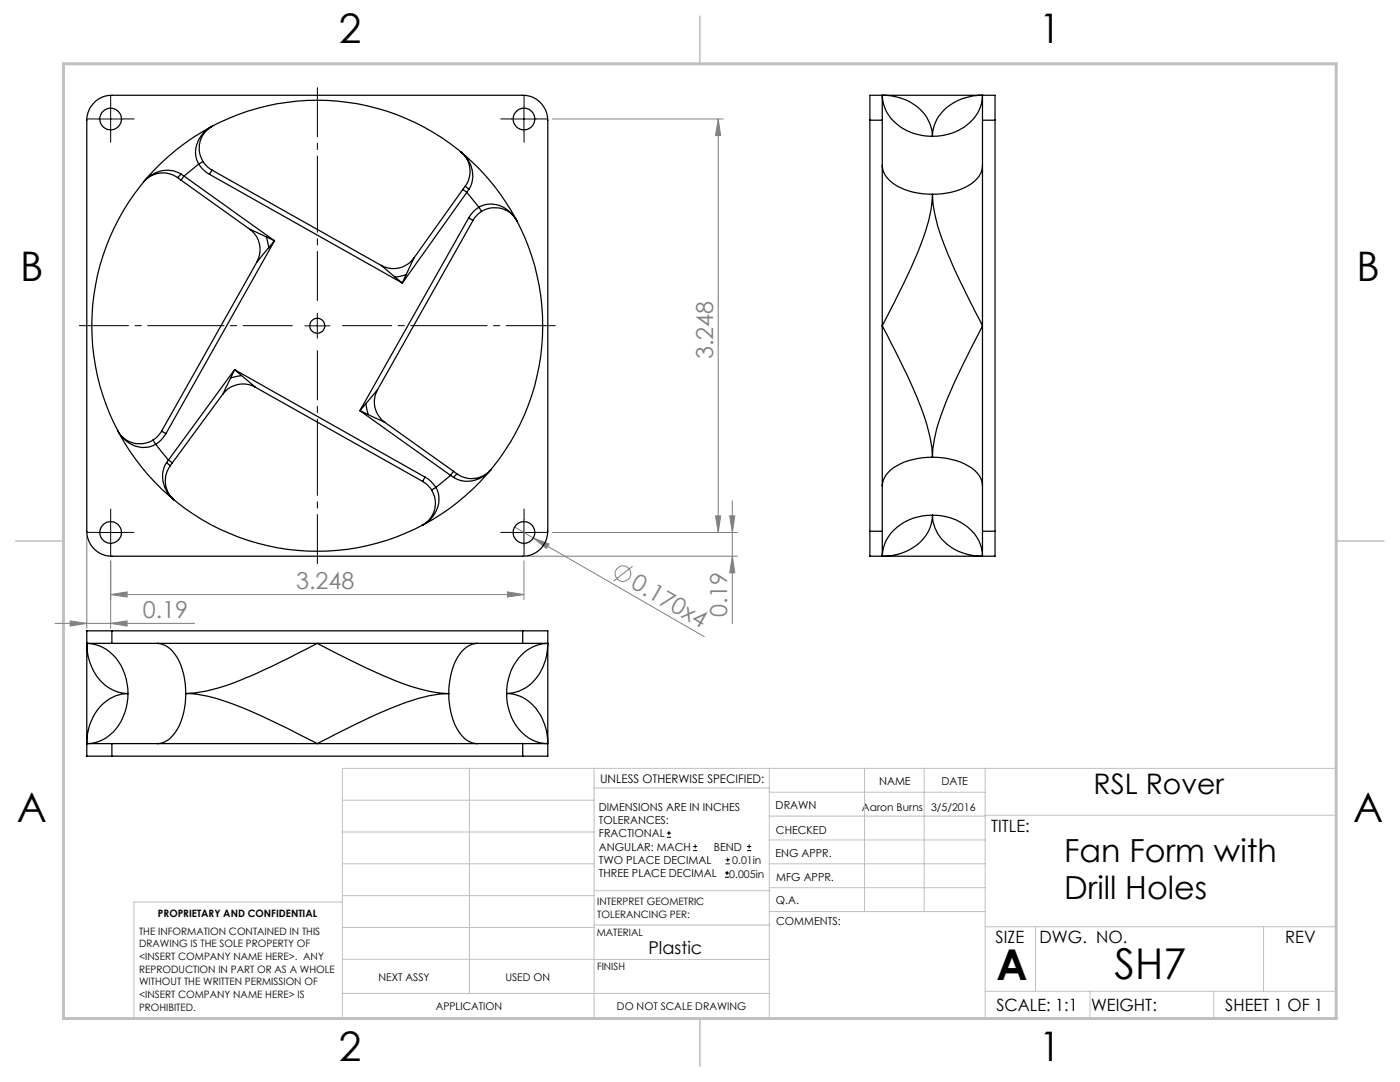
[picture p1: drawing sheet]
<svg xmlns="http://www.w3.org/2000/svg" width="279mm" height="216mm" viewBox="0 0 279 216" stroke-linecap="round" stroke-linejoin="round" font-family="sans-serif">
<g fill="none" stroke="#808080" stroke-width=".2">
<path d="M110.2 23.7h34.1M143.3 23.7l.5 3.4h-1zM143.3 23.7v82.6M146.2 99.9v24.6M17.3 107v18.4M22.1 118.6l3.3-.5v1zM22.1 111.9v13.5M22.1 118.6h82.5M101.3 118.1l3.3 .5-3.3 .5zM102.7 105.2l3.7 2.2M104.6 111.9v7.7M105.3 111h41.8"/>
<path d="M106.4 107.4l3.2 1.1-.6 .9zM106.4 107.4l34.1 19.6M110.2 106.3h36.9M126.2 113l-3.8 3M142.8 102.9h1l-.5 3.4zM145.6 102.9h1l-.4 3.4zM146.2 111l.4 3.3h-1zM11 124.4h27.8M14 123.9l3.3 .5-3.3 .5zM22.1 124.4l3.3-.5v1z"/>
<circle cx="124.3" cy="114.5" r="1.56"/>
</g>
<g fill="none" stroke="#000" stroke-width=".2">
<path d="M19.6 23.7h5M22.1 21.2v5M102.1 23.7h5M104.6 21.2v5M60.8 65h5M63.3 62.5v5M19.6 106.3h5M22.1 103.8v5M102.1 106.3h5M104.6 103.8v5M133.1 167.1h.8M133.1 166.2h.8"/>
<path d="M133.5 165.8v.9M138.3 169.7h.8M138.3 168.9h.8M138.7 168.5v.8M144.7 175h.8M144.7 174.2h.8M144.8 172.4h.9M144.8 171.6h.9M145.1 173.8v.8M145.2 171.1v.9M149.1 169.7h.8M149.1 168.9h.8"/>
<path d="M149.5 168.5v.8"/>
</g>
<path d="M63.3 60v-42.5M58.3 65h-42.5M63.3 70v42.5M68.3 65h42.5" fill="none" stroke="#000" stroke-width=".2" stroke-dasharray="15.2 1.3 1.3 1.3" stroke-dashoffset="5.4"/>
<g fill="none" stroke="#000" stroke-width=".2" stroke-dasharray="15.2 1.3 1.3 1.3">
<path d="M19.6 23.7h-2.2M22.1 21.2v-2.1M22.1 26.2v2.2M24.6 23.7h2.2M102.1 23.7h-2.2M104.6 21.2v-2.1M104.6 26.2v2.2M107.1 23.7h2.2M19.6 106.2h-2.2M22.1 103.7v-2.1M22.1 108.7v2.2M24.6 106.2h2.2"/>
<path d="M102.1 106.2h-2.2M104.6 103.7v-2.1M104.6 108.7v2.2M107.1 106.2h2.2"/>
</g>
<g fill="none" stroke="#c0c0c0" stroke-width=".2">
<path d="M68.3 159.7h50.3M93.7 153.3v44.9M118.6 153.3v49.9M118.6 157.2h34.9M153.5 153.3v49.9M153.5 158.1h43.1M172.5 153.3v28.6M184.4 153.3v28.6M196.6 153.3v49.9M68.3 180h-41.6v23.2h240v-49.9h-198.4v49.9M68.3 178.7h50.3M68.3 172.4h50.3"/>
<path d="M68.3 166h50.3M118.6 177.7h35M153.5 167.6h43.1M153.5 162.8h43.1M153.5 172.4h43.1M153.5 177.1h43.1M196.6 162.7h70.1M68.3 198.2h85.2M68.3 191.4l85.2 .1M68.3 185.1h50.3M118.6 184.6h35M153.6 181.9h43"/>
<path d="M196.6 197.8h70.1M196.6 184.9h70.1M206.7 184.9v12.9M217.5 197.8v5.4M242.2 197.8v5.4M252.2 184.9v12.9"/>
</g>
<path d="M139.7 3.2v9.5M3.1 107.9h9.6M266.7 107.9h9.5M139.7 203.2v9.6" fill="none" stroke="#c0c0c0" stroke-width=".3"/>
<path d="M12.7 12.7h254v190.5h-254z" fill="none" stroke="#c0c0c0" stroke-width=".6"/>
<g fill="#808080">
<path d="M106.4 107.4l3.2 1.1-.6 .9z"/>
<path d="M22.1 124.4l3.3-.5v1zM14 123.9l3.3 .5-3.3 .5z"/>
<path d="M22.1 118.6l3.3-.5v1zM101.3 118.1l3.3 .5-3.3 .5z"/>
<path d="M143.3 23.7l.5 3.4h-1zM142.8 102.9h1l-.5 3.4zM145.6 102.9h1l-.4 3.4zM146.2 111l.4 3.3h-1z"/>
</g>
<g fill="none" stroke="#000" stroke-width=".25">
<path d="M176.1 19a8.5 8.5 0 0 0 7.1 7.8l2.9 .4M176.1 19v5M176.1 19a10 10 0 0 1 9.5 5.7l.4 1.3 .1 1.2M196.1 19a8.3 8.3 0 0 1-6.2 7.6 11.5 11.5 0 0 1-3.8 .6M196.1 19v5M196.1 19a9.8 9.8 0 0 0-9.7 6l-.2 1.1-.1 1.1M19 20.2a4.8 4.8 0 0 1 3.3-1.2h82a5 5 0 0 1 5 5v82a5 5 0 0 1-5 5h-82a5 5 0 0 1-5-5v-82a5 5 0 0 1 1.7-3.8zM35.4 35.4l.7 .5M36.1 34.7a5.8 5.8 0 0 0-7.5 1.6 5.1 5.1 0 0 1 6.8-.9M36.1 34.7l-.7 .7M36.1 34.7l.6 .4M36.1 35.9l13.7 9.8"/>
<path d="M36.7 35.1l-.6 .8M36.7 35.1l18.1 12.9M39.7 32.7a6 6 0 0 0 2.1 2.1M39.7 32.7l-3 2.4M40.5 32.2a4.9 4.9 0 0 1 1.9-7 5.7 5.7 0 0 0-2.7 7.5M40.5 32.2l-.8 .5M40.5 32.2a5.3 5.3 0 0 0 1.8 1.7M41.8 34.8l38.5 21.7M42.3 33.9l-.5 .9M42.3 33.9l33.8 19.1M92.4 37.8l.8 .6M92.4 37.8l-9.8 13.7"/>
<path d="M92.9 37.1a5 5 0 0 0-.9-6.8 5.8 5.8 0 0 1 1.6 7.4M92.9 37.1l.7 .6M92.9 37.1l-.5 .7M93.2 38.4l2.4 2.9M93.2 38.4l-12.9 18.1M93.6 37.7l-.4 .7M173.6 24v-5h25v5M173.6 24h2.5M173.6 24v82M176.1 33.1a5.3 5.3 0 0 0 3.6 4.4l2.5 .8 1.9 .4 2 .1M176.1 24v82M186.1 38.8a31.9 31.9 0 0 1-3 11.7l-3.1 6.7-3.9 7.8a124.2 124.2 0 0 1 8.9 19.8l1 4.5 .1 1.9"/>
<path d="M186.1 38.8a33.8 33.8 0 0 0 2.7 10.9 201 201 0 0 0 7.3 15.3l-1.8 3.5a96.2 96.2 0 0 0-7.4 17.4l-.7 3.7-.1 1.6M196.1 33.1a4.9 4.9 0 0 1-3 4 14.5 14.5 0 0 1-7 1.7M196.1 24v82M196.1 24h2.5M198.6 24v82M49.8 45.7l3.4 1.6M49.8 45.7a5.1 5.1 0 0 1 1.5 6.5M51.3 52.2l-19.1 33.8M53.2 47.3l.4 2.1M53.2 47.3l1.6 .7M53.6 49.4l-2.3 2.8M54.8 48l-21.7 38.5"/>
<path d="M54.8 48l-1.2 1.4M76.1 53l2.8 2.3M78.9 55.3l1.4 1.2M81 54.8l-2.1 .5M81 54.8l-.7 1.7M82.6 51.5l-1.6 3.3M82.6 51.5a5 5 0 0 1-6.5 1.5M93.5 43.5l.9 .5M93.5 43.5l-21.7 38.5M94.4 44l-19 33.8M95.6 41.3a5.7 5.7 0 0 1 7.6 2.8 4.9 4.9 0 0 0-3.7-2.6l-1.9 .1-1.5 .6M95.6 41.3l.5 .9"/>
<path d="M95.6 41.3a6 6 0 0 0-2.1 2.2M96.1 42.2a4.8 4.8 0 0 0-1.7 1.8M44.4 78.7l-10 13.7M46 75.4l-1.6 3.3M46.8 73.8l-13.6 18.5M46.8 73.8l38 21.4M46.8 73.8l-.8 1.6M46.8 73.8l1.4 1.1M48.2 74.9l2.7 2.4M48.2 74.9l-2.2 .5M50.9 77.3a5 5 0 0 0-6.5 1.4M50.9 77.3l33.4 18.8"/>
<path d="M75.4 77.8l-2.4 2.8M75.4 77.8a5 5 0 0 0 1.4 6.5M30.6 87.8a5 5 0 0 1-7.1-1.9 5.8 5.8 0 0 0 7 3l.6-.2M30.6 87.8l.5 .9M31.1 88.7l2.5 3.1 .8 .6M32.2 86l.9 .5M32.2 86l-.7 1-.9 .8M33.1 86.5a6 6 0 0 1-2 2.2M33.2 92.3a5.8 5.8 0 0 0 1.6 7.5 5.1 5.1 0 0 1-.9-6.8M33.2 92.3l.7 .7M34.4 92.4l-.5 .6M71.8 82l18.1 12.9"/>
<path d="M71.8 82l1.7 .7M73 80.6l.5 2.1M73 80.6l-1.2 1.4M73.5 82.7l3.3 1.6M76.8 84.3l13.7 9.8M84.3 96.1a5.3 5.3 0 0 1 1.8 1.7M84.8 95.2a6 6 0 0 1 2.2 2.1M84.8 95.2l-.5 .9M87 97.3a5.7 5.7 0 0 1-2.8 7.5 5 5 0 0 0 1.9-7M87 97.3l-.9 .5M89.9 94.9l-2.9 2.4M89.9 94.9l.7 .4"/>
<path d="M90.5 94.1l-.6 .8M90.5 94.1l.7 .5M91.2 94.6a5 5 0 0 0 6.8-.9 5.9 5.9 0 0 1-7.4 1.6M91.2 94.6l-.6 .7M186.1 91.2a12.5 12.5 0 0 0-8.8 3.1 4.2 4.2 0 0 0-1.2 2.6M186.1 91.2a12.5 12.5 0 0 1 8.8 3.1 4 4 0 0 1 1.2 2.6M173.6 106v5h25v-5M173.6 106h2.5M176.1 106v5M186.1 102.8a10.3 10.3 0 0 1 9.2 5 6.8 6.8 0 0 1 .8 3.2M186.1 102.8a9.9 9.9 0 0 0-9.6 5.8l-.4 2.4M186.1 102.8a8.4 8.4 0 0 0 5.7 7.4l.5 .2a11.5 11.5 0 0 0 3.8 .6"/>
<path d="M186.1 102.8a8.3 8.3 0 0 1-6.1 7.5l-2.1 .6-1.8 .1M196.1 106v5M196.1 106h2.5M17.3 128.4a8.4 8.4 0 0 1 7.6 6.1l.5 2 .1 1.9M17.3 128.4h5M17.3 128.4a10.1 10.1 0 0 0 5.6 9.4l1 .4 1.6 .2M22.3 125.9h-5v25h5M22.3 125.9v2.5M22.3 128.4h82M22.3 125.9h82M25.5 138.4a10 10 0 0 1-5.8 9.6l-1.6 .3-.8 .1M25.5 138.4a8.4 8.4 0 0 0-7.4 5.7l-.2 .5a11.5 11.5 0 0 0-.6 3.8"/>
<path d="M31.4 128.4a5.1 5.1 0 0 1 4 2.9 14.5 14.5 0 0 1 1.7 7.1M37.1 138.4a40.3 40.3 0 0 0 13.9-3.9l6.6-3.2 5.7-2.9 3.6 1.8a91.1 91.1 0 0 0 17.3 7.4l2.8 .6 2.6 .2M37.1 138.4a31.9 31.9 0 0 1 11.7 3l8.6 3.9 5.9 3.1a135.9 135.9 0 0 1 19.9-8.9l4.4-1 2-.1M37.1 138.4a12.8 12.8 0 0 1-3 8.8 4 4 0 0 1-2.7 1.2M89.6 138.4a11.8 11.8 0 0 0 3.5 9.2 3.7 3.7 0 0 0 2.1 .8M95.2 128.4a5 5 0 0 0-4 2.9 14.5 14.5 0 0 0-1.6 7.1M101.1 138.4a9.7 9.7 0 0 0 6.6 9.8l1.6 .2M101.1 138.4a8.3 8.3 0 0 1 7.6 6.1l.4 1.4 .2 2.5M104.3 125.9h5v25h-5M104.3 128.4h5M104.3 125.9v2.5M109.3 128.4a8.3 8.3 0 0 0-7.6 6.1 10.8 10.8 0 0 0-.6 3.9"/>
<path d="M109.3 128.4a10.5 10.5 0 0 1-4.5 8.9l-1.2 .6-1.2 .4-1.3 .1M17.3 148.4h5M22.3 150.9h82M22.3 148.4v2.5M22.3 148.4h82M104.3 148.4h5M104.3 148.4v2.5"/>
<circle cx="22.1" cy="23.7" r="2.16"/>
<circle cx="104.6" cy="23.7" r="2.17"/>
<circle cx="63.3" cy="65" r="45"/>
<circle cx="63.3" cy="65" r="1.49"/>
<circle cx="22.1" cy="106.3" r="2.16"/>
<circle cx="104.6" cy="106.3" r="2.17"/>
</g>
<g font-size="8.5">
<text x="198.9" y="195.5">A</text>
<text x="222.4" y="195.4">SH7</text>
</g>
<g font-size="8.1">
<text x="67.6" y="8.5">2</text>
<text x="207.3" y="8.5">1</text>
<text x="4" y="56.2">B</text>
<text x="270.7" y="56.2">B</text>
<text x="3.3" y="164.1">A</text>
<text x="270" y="164.1">A</text>
<text x="67.6" y="211.7">2</text>
<text x="207.3" y="211.7">1</text>
</g>
<g font-size="6.3">
<text x="212.4" y="172">Fan Form with</text>
<text x="212.4" y="179.3">Drill Holes</text>
</g>
<text font-size="5.6" x="218.3" y="158.3">RSL Rover</text>
<g font-size="4.7" fill="#808080">
<text x="142.3" y="71.6" transform="rotate(-90 142.3 71.6)">3.248</text>
<text x="59.1" y="117.6">3.248</text>
<text x="125.7" y="117.2" transform="rotate(30 125.7 117.2)">0.170x4</text>
<text x="28.5" y="123.4">0.19</text>
<text x="145.2" y="123.1" transform="rotate(-90 145.2 123.1)">0.19</text>
</g>
<text font-size="3.5" x="129.4" y="190.3">Plastic</text>
<g font-size="3.4">
<text x="197.8" y="166">TITLE:</text>
<text x="198.7" y="188.1">SIZE</text>
<text x="207.5" y="188.1">DWG. NO.</text>
<text x="256.5" y="188.2">REV</text>
<text x="198.8" y="201.7">SCALE: 1:1</text>
<text x="217.7" y="201.8">WEIGHT:</text>
<text x="244.5" y="201.7">SHEET 1 OF 1</text>
</g>
<text font-size="2.4" x="119.8" y="156.2">UNLESS OTHERWISE SPECIFIED:</text>
<g font-size="2.2">
<text x="119.5" y="161.8">DIMENSIONS ARE IN INCHES</text>
<text x="154.8" y="161.4">DRAWN</text>
<text x="175.4" y="156.6">NAME</text>
<text x="187.9" y="156.7">DATE</text>
<text x="119.5" y="164.4">TOLERANCES:</text>
<text x="119.5" y="167.1">FRACTIONAL</text>
<text x="154.9" y="166.3">CHECKED</text>
<text x="119.5" y="169.7">ANGULAR: MACH</text>
<text x="119.5" y="172.4">TWO PLACE DECIMAL</text>
<text x="142.5" y="169.7">BEND</text>
<text x="154.8" y="171">ENG APPR.</text>
<text x="119.5" y="175">THREE PLACE DECIMAL</text>
<text x="154.9" y="175.7">MFG APPR.</text>
<text x="154.9" y="180.4">Q.A.</text>
<text x="154.9" y="184.6">COMMENTS:</text>
</g>
<g font-size="2.1">
<text x="172" y="161.7">Aaron Burns</text>
<text x="185.8" y="161.7">3/5/2016</text>
<text x="146.1" y="172.4">0.01in</text>
<text x="145.5" y="175.3">0.005in</text>
<text x="75.5" y="195.7">NEXT ASSY</text>
<text x="100.9" y="195.7">USED ON</text>
<text x="86.9" y="201.5">APPLICATION</text>
<text x="123.1" y="201.6">DO NOT SCALE DRAWING</text>
</g>
<g font-size="2">
<text x="31.5" y="182.9">PROPRIETARY AND CONFIDENTIAL</text>
<text x="119.2" y="180.6">INTERPRET GEOMETRIC</text>
<text x="119.2" y="183.1">TOLERANCING PER:</text>
<text x="27.8" y="186.5">THE INFORMATION CONTAINED IN THIS</text>
<text x="27.8" y="189">DRAWING IS THE SOLE PROPERTY OF</text>
<text x="27.8" y="191.6">&lt;INSERT COMPANY NAME HERE&gt;. ANY</text>
<text x="119.1" y="186.7">MATERIAL</text>
<text x="27.8" y="194.1">REPRODUCTION IN PART OR AS A WHOLE</text>
<text x="27.8" y="196.6">WITHOUT THE WRITTEN PERMISSION OF</text>
<text x="119.1" y="193.5">FINISH</text>
<text x="27.8" y="199.1">&lt;INSERT COMPANY NAME HERE&gt; IS</text>
<text x="27.8" y="201.7">PROHIBITED.</text>
</g>
</svg>
